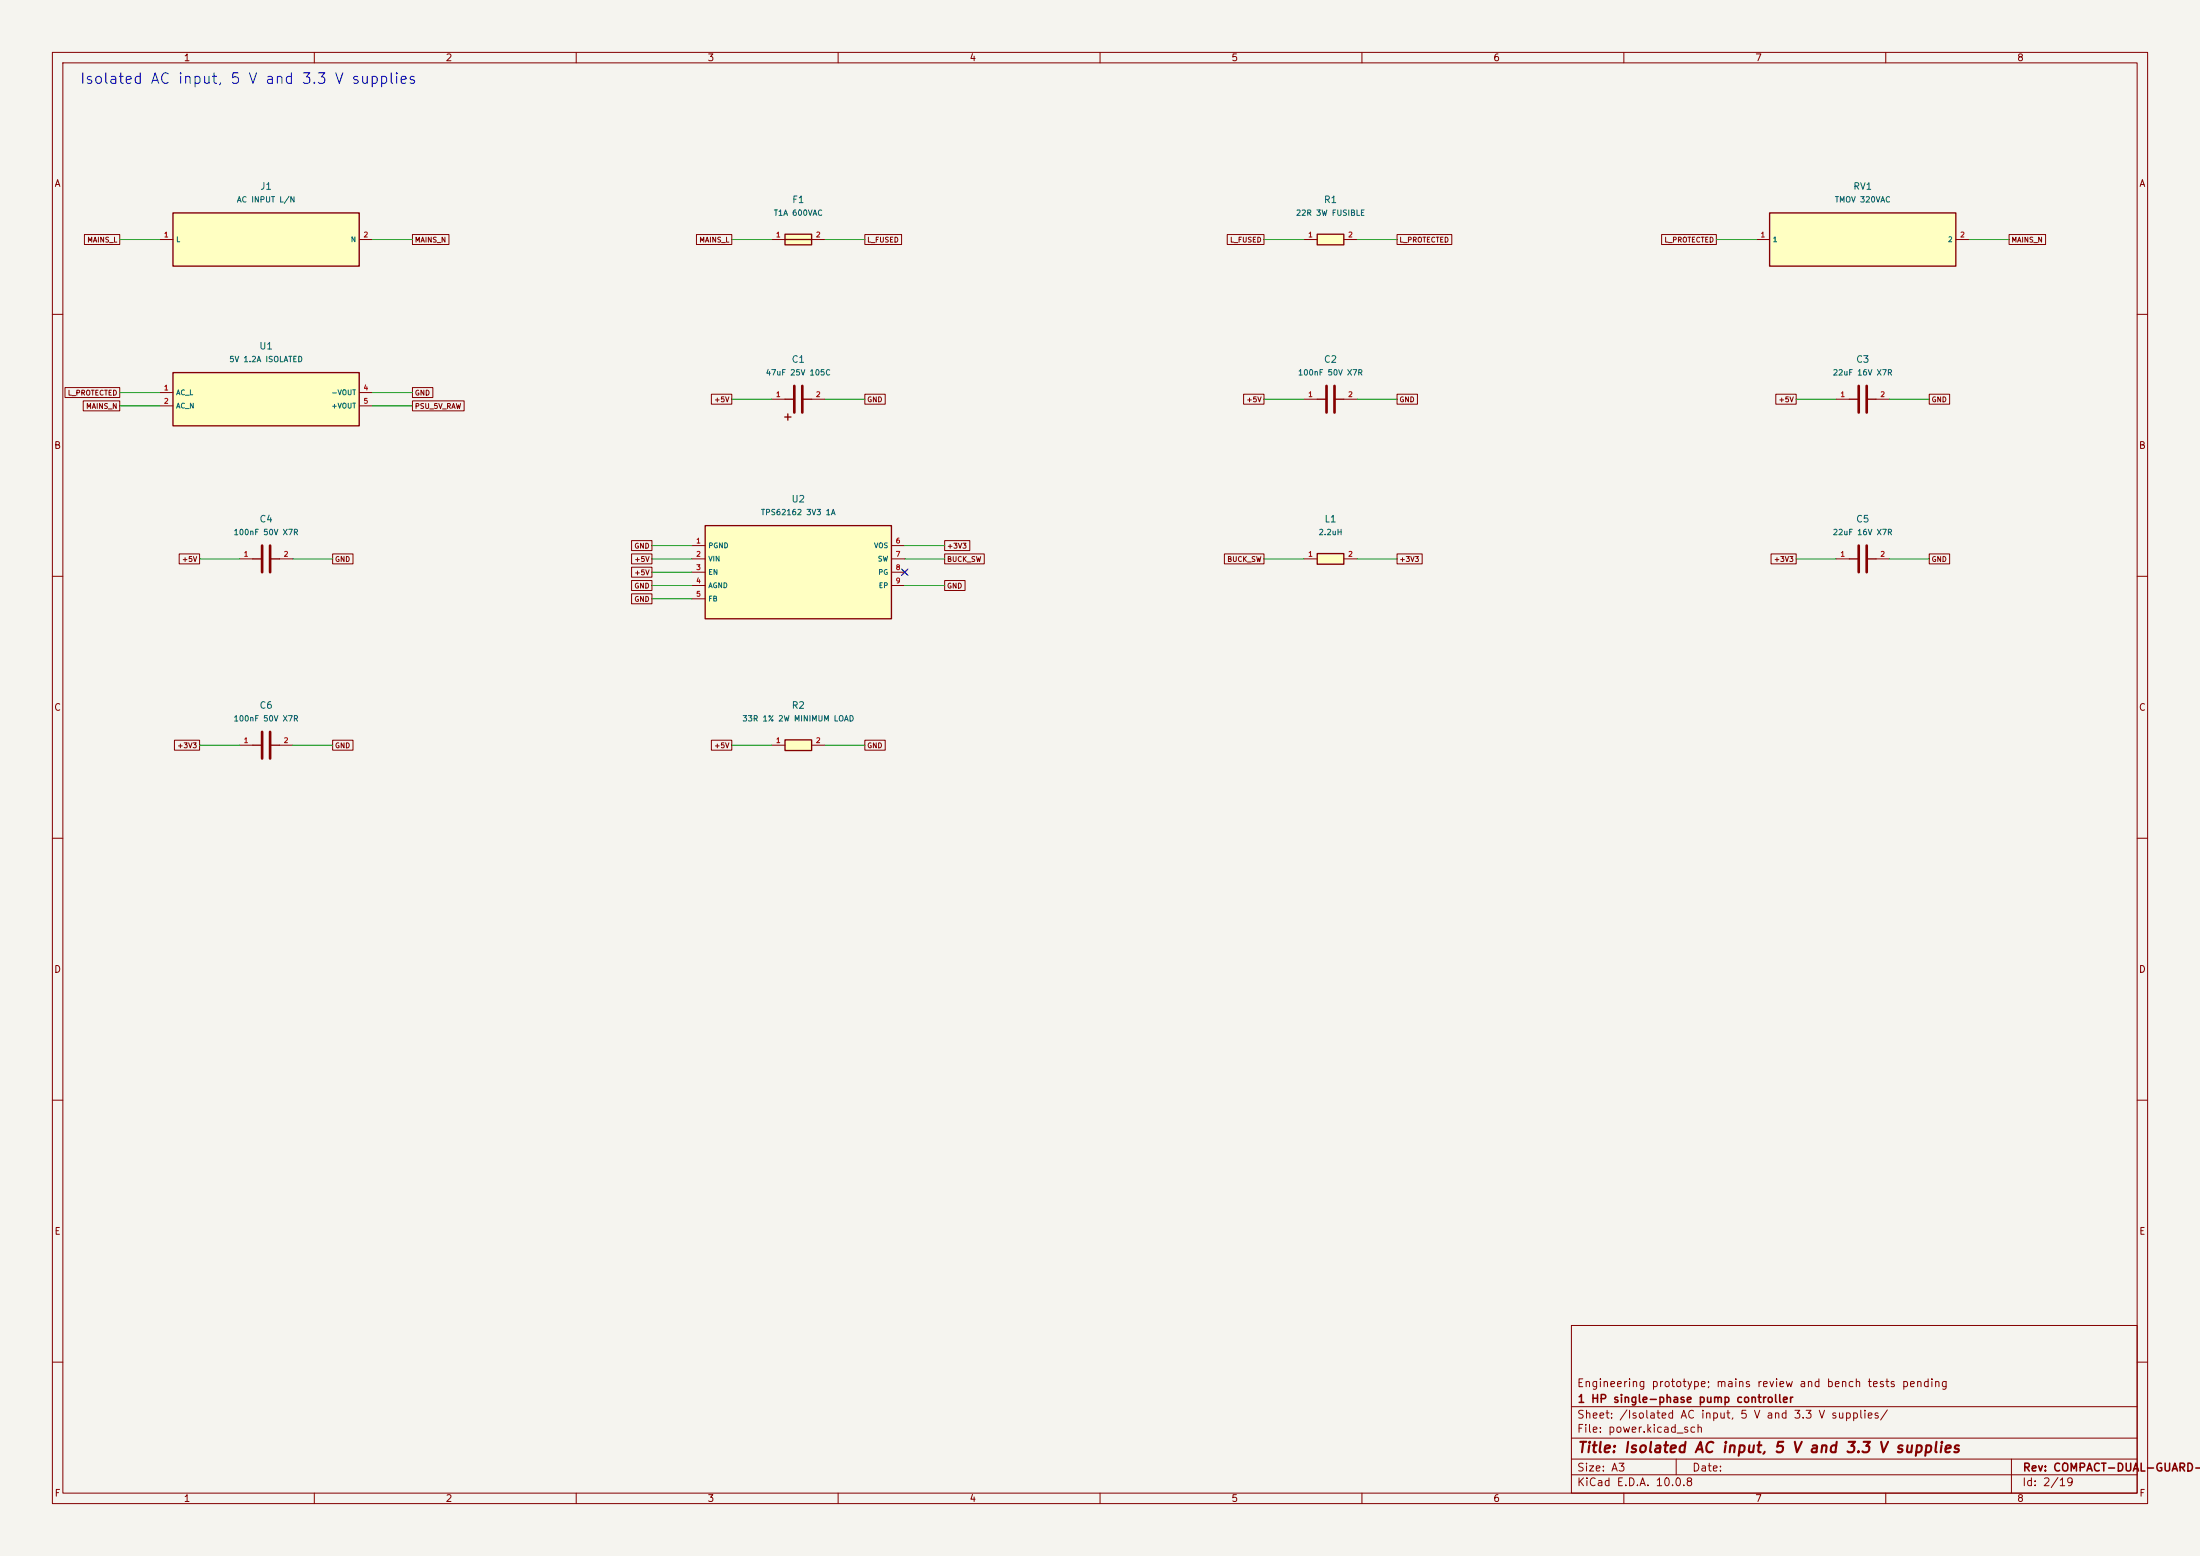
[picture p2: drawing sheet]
(kicad_sch (version 20250114) (generator "eeschema") (generator_version "9.0")
(paper "A3")
(title_block (title "Isolated AC input, 5 V and 3.3 V supplies") (rev "COMPACT-DUAL-GUARD-R3") (company "1 HP single-phase pump controller") (comment 1 "Engineering prototype; mains review and bench tests pending"))
(lib_symbols
(symbol "Pump:J1"
(pin_names (offset 0.508))
(exclude_from_sim no)
(in_bom yes)
(on_board yes)
(property "Reference" "J1" (at 0 10.16 0) (effects (font (size 1 1))))
(property "Value" "AC INPUT L/N" (at 0 7.62 0) (effects (font (size 1 1))))
(property "Footprint" "CompactGuard:TerminalBlock_MetzConnect_Type171_RT13702HBWC_1x02_P7.50mm_Horizontal" (at 0 0 0) (effects (font (size 1 1)) (hide yes)))
(property "Datasheet" "https://www.metz-connect.com/externalfiles/311711/863694.PDF" (at 0 0 0) (effects (font (size 1 1)) (hide yes)))
(property "Description" "METZ CONNECT Type 171, 2 positions on 7.50 mm pitch, 16 A, side wire entry. Pin 1 line, pin 2 neutral." (at 0 0 0) (effects (font (size 1 1)) (hide yes)))
(symbol "J1_0_1" (rectangle (start -17.78 5.08) (end 17.78 -5.08) (stroke (width 0.254) (type default)) (fill (type background))))
(symbol "J1_1_1" (pin passive line (at -20.32 0 0) (length 2.54) (name "L" (effects (font (size 0.95 0.95)))) (number "1" (effects (font (size 0.95 0.95))))) (pin passive line (at 20.32 0 180) (length 2.54) (name "N" (effects (font (size 0.95 0.95)))) (number "2" (effects (font (size 0.95 0.95)))))))
(symbol "Pump:F1"
(pin_names (offset 0.508))
(exclude_from_sim no)
(in_bom yes)
(on_board yes)
(property "Reference" "F1" (at 0 7.62 0) (effects (font (size 1 1))))
(property "Value" "T1A 600VAC" (at 0 5.08 0) (effects (font (size 1 1))))
(property "Footprint" "Pump:Fuse_Axial_5x20_P27.94" (at 0 0 0) (effects (font (size 1 1)) (hide yes)))
(property "Datasheet" "https://www.belfuse.com/media/datasheets/products/circuit-protection/ds-cp-0adkx-series.pdf" (at 0 0 0) (effects (font (size 1 1)) (hide yes)))
(property "Description" "Bel 1 A time-delay axial pigtail fuse; 200 A interrupting capacity at 600 VAC; coordinate with upstream protection" (at 0 0 0) (effects (font (size 1 1)) (hide yes)))
(symbol "F1_0_1" (rectangle (start -2.54 1.016) (end 2.54 -1.016) (stroke (width 0.254) (type default)) (fill (type background))) (polyline (pts (xy -2.54 0) (xy 2.54 0)) (stroke (width 0.254) (type default)) (fill (type none))))
(symbol "F1_1_1" (pin passive line (at -5.08 0 0) (length 2.54) (name "~" (effects (font (size 0.95 0.95)))) (number "1" (effects (font (size 0.95 0.95))))) (pin passive line (at 5.08 0 180) (length 2.54) (name "~" (effects (font (size 0.95 0.95)))) (number "2" (effects (font (size 0.95 0.95)))))))
(symbol "Pump:R1"
(pin_names (offset 0.508))
(exclude_from_sim no)
(in_bom yes)
(on_board yes)
(property "Reference" "R1" (at 0 7.62 0) (effects (font (size 1 1))))
(property "Value" "22R 3W FUSIBLE" (at 0 5.08 0) (effects (font (size 1 1))))
(property "Footprint" "Pump:R_Axial_L13_D6_P20.32" (at 0 0 0) (effects (font (size 1 1)) (hide yes)))
(property "Datasheet" "https://www.vishay.com/docs/28909/acxxcs.pdf" (at 0 0 0) (effects (font (size 1 1)) (hide yes)))
(property "Description" "Vishay AC03-CS 22 ohm 3 W 5% fusible safety resistor; keep heat away from MCU and capacitors" (at 0 0 0) (effects (font (size 1 1)) (hide yes)))
(symbol "R1_0_1" (rectangle (start -2.54 1.016) (end 2.54 -1.016) (stroke (width 0.254) (type default)) (fill (type background))))
(symbol "R1_1_1" (pin passive line (at -5.08 0 0) (length 2.54) (name "~" (effects (font (size 0.95 0.95)))) (number "1" (effects (font (size 0.95 0.95))))) (pin passive line (at 5.08 0 180) (length 2.54) (name "~" (effects (font (size 0.95 0.95)))) (number "2" (effects (font (size 0.95 0.95)))))))
(symbol "Pump:RV1"
(pin_names (offset 0.508))
(exclude_from_sim no)
(in_bom yes)
(on_board yes)
(property "Reference" "RV1" (at 0 10.16 0) (effects (font (size 1 1))))
(property "Value" "TMOV 320VAC" (at 0 7.62 0) (effects (font (size 1 1))))
(property "Footprint" "Pump:TMOV14_Inline_P7.5" (at 0 0 0) (effects (font (size 1 1)) (hide yes)))
(property "Datasheet" "https://www.littelfuse.com/assetdocs/tmov-itmov?assetguid=bd475732-1071-4352-b8aa-f78b0007eb05" (at 0 0 0) (effects (font (size 1 1)) (hide yes)))
(property "Description" "Thermally protected 14 mm MOV, 320 VAC continuous; INLINE crimped L2B7 lead option required for footprint; surge coordination unverified" (at 0 0 0) (effects (font (size 1 1)) (hide yes)))
(symbol "RV1_0_1" (rectangle (start -17.78 5.08) (end 17.78 -5.08) (stroke (width 0.254) (type default)) (fill (type background))))
(symbol "RV1_1_1" (pin passive line (at -20.32 0 0) (length 2.54) (name "1" (effects (font (size 0.95 0.95)))) (number "1" (effects (font (size 0.95 0.95))))) (pin passive line (at 20.32 0 180) (length 2.54) (name "2" (effects (font (size 0.95 0.95)))) (number "2" (effects (font (size 0.95 0.95)))))))
(symbol "Pump:U1"
(pin_names (offset 0.508))
(exclude_from_sim no)
(in_bom yes)
(on_board yes)
(property "Reference" "U1" (at 0 10.16 0) (effects (font (size 1 1))))
(property "Value" "5V 1.2A ISOLATED" (at 0 7.62 0) (effects (font (size 1 1))))
(property "Footprint" "Pump:RACM06E" (at 0 0 0) (effects (font (size 1 1)) (hide yes)))
(property "Datasheet" "https://recom-power.com/pdf/Powerline_AC-DC/RACM06E-K_277.pdf" (at 0 0 0) (effects (font (size 1 1)) (hide yes)))
(property "Description" "6 W reinforced-isolation AC/DC module, 25.4 x 25.4 x 16.7 mm; 5 V model delivers 6 W to 50 C at 115-277 VAC; keep output floating" (at 0 0 0) (effects (font (size 1 1)) (hide yes)))
(symbol "U1_0_1" (rectangle (start -17.78 5.08) (end 17.78 -5.08) (stroke (width 0.254) (type default)) (fill (type background))))
(symbol "U1_1_1" (pin power_in line (at -20.32 1.27 0) (length 2.54) (name "AC_L" (effects (font (size 0.95 0.95)))) (number "1" (effects (font (size 0.95 0.95))))) (pin power_in line (at -20.32 -1.27 0) (length 2.54) (name "AC_N" (effects (font (size 0.95 0.95)))) (number "2" (effects (font (size 0.95 0.95))))) (pin power_out line (at 20.32 1.27 180) (length 2.54) (name "-VOUT" (effects (font (size 0.95 0.95)))) (number "4" (effects (font (size 0.95 0.95))))) (pin power_out line (at 20.32 -1.27 180) (length 2.54) (name "+VOUT" (effects (font (size 0.95 0.95)))) (number "5" (effects (font (size 0.95 0.95)))))))
(symbol "Pump:C1"
(pin_names (offset 0.508))
(exclude_from_sim no)
(in_bom yes)
(on_board yes)
(property "Reference" "C1" (at 0 7.62 0) (effects (font (size 1 1))))
(property "Value" "47uF 25V 105C" (at 0 5.08 0) (effects (font (size 1 1))))
(property "Footprint" "PumpRevE:CP_Radial_D5_P2_Pads1p5" (at 0 0 0) (effects (font (size 1 1)) (hide yes)))
(property "Datasheet" "https://industrial.panasonic.com/cdbs/www-data/pdf/RDF0000/ABA0000C1259.pdf" (at 0 0 0) (effects (font (size 1 1)) (hide yes)))
(property "Description" "Panasonic FR, 47 uF, 25 V, 105 C. Front mounted on 2 mm lead pitch. Allow a 5.5 mm maximum diameter and 12.5 mm maximum length, up to 1 mm seating gap and up to 3 mm lead projection on the rear." (at 0 0 0) (effects (font (size 1 1)) (hide yes)))
(symbol "C1_0_1" (polyline (pts (xy -0.762 -2.54) (xy -0.762 2.54)) (stroke (width 0.508) (type default)) (fill (type none))) (polyline (pts (xy 0.762 -2.54) (xy 0.762 2.54)) (stroke (width 0.508) (type default)) (fill (type none))) (polyline (pts (xy -2.54 0) (xy -0.762 0)) (stroke (width 0.254) (type default)) (fill (type none))) (polyline (pts (xy 0.762 0) (xy 2.54 0)) (stroke (width 0.254) (type default)) (fill (type none))) (polyline (pts (xy -2 -4) (xy -2 -2.8)) (stroke (width 0.254) (type default)) (fill (type none))) (polyline (pts (xy -2.6 -3.4) (xy -1.4 -3.4)) (stroke (width 0.254) (type default)) (fill (type none))))
(symbol "C1_1_1" (pin passive line (at -5.08 0 0) (length 2.54) (name "~" (effects (font (size 0.95 0.95)))) (number "1" (effects (font (size 0.95 0.95))))) (pin passive line (at 5.08 0 180) (length 2.54) (name "~" (effects (font (size 0.95 0.95)))) (number "2" (effects (font (size 0.95 0.95)))))))
(symbol "Pump:C2"
(pin_names (offset 0.508))
(exclude_from_sim no)
(in_bom yes)
(on_board yes)
(property "Reference" "C2" (at 0 7.62 0) (effects (font (size 1 1))))
(property "Value" "100nF 50V X7R" (at 0 5.08 0) (effects (font (size 1 1))))
(property "Footprint" "Capacitor_SMD:C_0805_2012Metric" (at 0 0 0) (effects (font (size 1 1)) (hide yes)))
(property "Datasheet" "" (at 0 0 0) (effects (font (size 1 1)) (hide yes)))
(property "Description" "Local ceramic bypass; X7R dielectric; verify effective capacitance at bias" (at 0 0 0) (effects (font (size 1 1)) (hide yes)))
(symbol "C2_0_1" (polyline (pts (xy -0.762 -2.54) (xy -0.762 2.54)) (stroke (width 0.508) (type default)) (fill (type none))) (polyline (pts (xy 0.762 -2.54) (xy 0.762 2.54)) (stroke (width 0.508) (type default)) (fill (type none))) (polyline (pts (xy -2.54 0) (xy -0.762 0)) (stroke (width 0.254) (type default)) (fill (type none))) (polyline (pts (xy 0.762 0) (xy 2.54 0)) (stroke (width 0.254) (type default)) (fill (type none))))
(symbol "C2_1_1" (pin passive line (at -5.08 0 0) (length 2.54) (name "~" (effects (font (size 0.95 0.95)))) (number "1" (effects (font (size 0.95 0.95))))) (pin passive line (at 5.08 0 180) (length 2.54) (name "~" (effects (font (size 0.95 0.95)))) (number "2" (effects (font (size 0.95 0.95)))))))
(symbol "Pump:C3"
(pin_names (offset 0.508))
(exclude_from_sim no)
(in_bom yes)
(on_board yes)
(property "Reference" "C3" (at 0 7.62 0) (effects (font (size 1 1))))
(property "Value" "22uF 16V X7R" (at 0 5.08 0) (effects (font (size 1 1))))
(property "Footprint" "Capacitor_SMD:C_1210_3225Metric" (at 0 0 0) (effects (font (size 1 1)) (hide yes)))
(property "Datasheet" "https://product.tdk.com/info/en/documents/chara_sheet/c3225x7r1c226m250ac.pdf" (at 0 0 0) (effects (font (size 1 1)) (hide yes)))
(property "Description" "TDK 1210, 22 uF, 16 V X7R, 20%. Buck VIN bypass. Verify at least 10 uF effective at operating bias and temperature." (at 0 0 0) (effects (font (size 1 1)) (hide yes)))
(symbol "C3_0_1" (polyline (pts (xy -0.762 -2.54) (xy -0.762 2.54)) (stroke (width 0.508) (type default)) (fill (type none))) (polyline (pts (xy 0.762 -2.54) (xy 0.762 2.54)) (stroke (width 0.508) (type default)) (fill (type none))) (polyline (pts (xy -2.54 0) (xy -0.762 0)) (stroke (width 0.254) (type default)) (fill (type none))) (polyline (pts (xy 0.762 0) (xy 2.54 0)) (stroke (width 0.254) (type default)) (fill (type none))))
(symbol "C3_1_1" (pin passive line (at -5.08 0 0) (length 2.54) (name "~" (effects (font (size 0.95 0.95)))) (number "1" (effects (font (size 0.95 0.95))))) (pin passive line (at 5.08 0 180) (length 2.54) (name "~" (effects (font (size 0.95 0.95)))) (number "2" (effects (font (size 0.95 0.95)))))))
(symbol "Pump:C4"
(pin_names (offset 0.508))
(exclude_from_sim no)
(in_bom yes)
(on_board yes)
(property "Reference" "C4" (at 0 7.62 0) (effects (font (size 1 1))))
(property "Value" "100nF 50V X7R" (at 0 5.08 0) (effects (font (size 1 1))))
(property "Footprint" "Capacitor_SMD:C_0805_2012Metric" (at 0 0 0) (effects (font (size 1 1)) (hide yes)))
(property "Datasheet" "" (at 0 0 0) (effects (font (size 1 1)) (hide yes)))
(property "Description" "Buck high-frequency input bypass directly at VIN/PGND" (at 0 0 0) (effects (font (size 1 1)) (hide yes)))
(symbol "C4_0_1" (polyline (pts (xy -0.762 -2.54) (xy -0.762 2.54)) (stroke (width 0.508) (type default)) (fill (type none))) (polyline (pts (xy 0.762 -2.54) (xy 0.762 2.54)) (stroke (width 0.508) (type default)) (fill (type none))) (polyline (pts (xy -2.54 0) (xy -0.762 0)) (stroke (width 0.254) (type default)) (fill (type none))) (polyline (pts (xy 0.762 0) (xy 2.54 0)) (stroke (width 0.254) (type default)) (fill (type none))))
(symbol "C4_1_1" (pin passive line (at -5.08 0 0) (length 2.54) (name "~" (effects (font (size 0.95 0.95)))) (number "1" (effects (font (size 0.95 0.95))))) (pin passive line (at 5.08 0 180) (length 2.54) (name "~" (effects (font (size 0.95 0.95)))) (number "2" (effects (font (size 0.95 0.95)))))))
(symbol "Pump:U2"
(pin_names (offset 0.508))
(exclude_from_sim no)
(in_bom yes)
(on_board yes)
(property "Reference" "U2" (at 0 13.97 0) (effects (font (size 1 1))))
(property "Value" "TPS62162 3V3 1A" (at 0 11.43 0) (effects (font (size 1 1))))
(property "Footprint" "Package_SON:Texas_DSG0008A_WSON-8-1EP_2x2mm_P0.5mm_EP0.9x1.6mm" (at 0 0 0) (effects (font (size 1 1)) (hide yes)))
(property "Datasheet" "https://www.ti.com/lit/ds/symlink/tps62160.pdf" (at 0 0 0) (effects (font (size 1 1)) (hide yes)))
(property "Description" "Fixed3.3V buck; FB to AGND, VOS Kelvin to output capacitor. Solder EP to GND; two external0.65/0.30mm GND vias, no holes in SMT land." (at 0 0 0) (effects (font (size 1 1)) (hide yes)))
(symbol "U2_0_1" (rectangle (start -17.78 8.89) (end 17.78 -8.89) (stroke (width 0.254) (type default)) (fill (type background))))
(symbol "U2_1_1" (pin power_in line (at -20.32 5.08 0) (length 2.54) (name "PGND" (effects (font (size 0.95 0.95)))) (number "1" (effects (font (size 0.95 0.95))))) (pin power_in line (at -20.32 2.54 0) (length 2.54) (name "VIN" (effects (font (size 0.95 0.95)))) (number "2" (effects (font (size 0.95 0.95))))) (pin input line (at -20.32 0 0) (length 2.54) (name "EN" (effects (font (size 0.95 0.95)))) (number "3" (effects (font (size 0.95 0.95))))) (pin power_in line (at -20.32 -2.54 0) (length 2.54) (name "AGND" (effects (font (size 0.95 0.95)))) (number "4" (effects (font (size 0.95 0.95))))) (pin input line (at -20.32 -5.08 0) (length 2.54) (name "FB" (effects (font (size 0.95 0.95)))) (number "5" (effects (font (size 0.95 0.95))))) (pin input line (at 20.32 5.08 180) (length 2.54) (name "VOS" (effects (font (size 0.95 0.95)))) (number "6" (effects (font (size 0.95 0.95))))) (pin power_out line (at 20.32 2.54 180) (length 2.54) (name "SW" (effects (font (size 0.95 0.95)))) (number "7" (effects (font (size 0.95 0.95))))) (pin no_connect line (at 20.32 0 180) (length 2.54) (name "PG" (effects (font (size 0.95 0.95)))) (number "8" (effects (font (size 0.95 0.95))))) (pin power_in line (at 20.32 -2.54 180) (length 2.54) (name "EP" (effects (font (size 0.95 0.95)))) (number "9" (effects (font (size 0.95 0.95)))))))
(symbol "Pump:L1"
(pin_names (offset 0.508))
(exclude_from_sim no)
(in_bom yes)
(on_board yes)
(property "Reference" "L1" (at 0 7.62 0) (effects (font (size 1 1))))
(property "Value" "2.2uH" (at 0 5.08 0) (effects (font (size 1 1))))
(property "Footprint" "Inductor_SMD:L_Wuerth_MAPI-4030" (at 0 0 0) (effects (font (size 1 1)) (hide yes)))
(property "Datasheet" "https://www.we-online.com/components/products/datasheet/74438357022.pdf" (at 0 0 0) (effects (font (size 1 1)) (hide yes)))
(property "Description" "Wuerth WE-MAPI 4030; 4.1x4.1x3.1 mm, 2.2 uH, 4.6 A saturation at 10% drop, max 26 mOhm DCR" (at 0 0 0) (effects (font (size 1 1)) (hide yes)))
(symbol "L1_0_1" (rectangle (start -2.54 1.016) (end 2.54 -1.016) (stroke (width 0.254) (type default)) (fill (type background))))
(symbol "L1_1_1" (pin passive line (at -5.08 0 0) (length 2.54) (name "~" (effects (font (size 0.95 0.95)))) (number "1" (effects (font (size 0.95 0.95))))) (pin passive line (at 5.08 0 180) (length 2.54) (name "~" (effects (font (size 0.95 0.95)))) (number "2" (effects (font (size 0.95 0.95)))))))
(symbol "Pump:C5"
(pin_names (offset 0.508))
(exclude_from_sim no)
(in_bom yes)
(on_board yes)
(property "Reference" "C5" (at 0 7.62 0) (effects (font (size 1 1))))
(property "Value" "22uF 16V X7R" (at 0 5.08 0) (effects (font (size 1 1))))
(property "Footprint" "Capacitor_SMD:C_1210_3225Metric" (at 0 0 0) (effects (font (size 1 1)) (hide yes)))
(property "Datasheet" "https://product.tdk.com/info/en/documents/chara_sheet/c3225x7r1c226m250ac.pdf" (at 0 0 0) (effects (font (size 1 1)) (hide yes)))
(property "Description" "TDK 1210, 22 uF, 16 V X7R, 20%. Buck output bypass at the VOS sense point. Verify filter stability and rail load steps." (at 0 0 0) (effects (font (size 1 1)) (hide yes)))
(symbol "C5_0_1" (polyline (pts (xy -0.762 -2.54) (xy -0.762 2.54)) (stroke (width 0.508) (type default)) (fill (type none))) (polyline (pts (xy 0.762 -2.54) (xy 0.762 2.54)) (stroke (width 0.508) (type default)) (fill (type none))) (polyline (pts (xy -2.54 0) (xy -0.762 0)) (stroke (width 0.254) (type default)) (fill (type none))) (polyline (pts (xy 0.762 0) (xy 2.54 0)) (stroke (width 0.254) (type default)) (fill (type none))))
(symbol "C5_1_1" (pin passive line (at -5.08 0 0) (length 2.54) (name "~" (effects (font (size 0.95 0.95)))) (number "1" (effects (font (size 0.95 0.95))))) (pin passive line (at 5.08 0 180) (length 2.54) (name "~" (effects (font (size 0.95 0.95)))) (number "2" (effects (font (size 0.95 0.95)))))))
(symbol "Pump:C6"
(pin_names (offset 0.508))
(exclude_from_sim no)
(in_bom yes)
(on_board yes)
(property "Reference" "C6" (at 0 7.62 0) (effects (font (size 1 1))))
(property "Value" "100nF 50V X7R" (at 0 5.08 0) (effects (font (size 1 1))))
(property "Footprint" "Capacitor_SMD:C_0805_2012Metric" (at 0 0 0) (effects (font (size 1 1)) (hide yes)))
(property "Datasheet" "" (at 0 0 0) (effects (font (size 1 1)) (hide yes)))
(property "Description" "Local 3.3 V rail bypass" (at 0 0 0) (effects (font (size 1 1)) (hide yes)))
(symbol "C6_0_1" (polyline (pts (xy -0.762 -2.54) (xy -0.762 2.54)) (stroke (width 0.508) (type default)) (fill (type none))) (polyline (pts (xy 0.762 -2.54) (xy 0.762 2.54)) (stroke (width 0.508) (type default)) (fill (type none))) (polyline (pts (xy -2.54 0) (xy -0.762 0)) (stroke (width 0.254) (type default)) (fill (type none))) (polyline (pts (xy 0.762 0) (xy 2.54 0)) (stroke (width 0.254) (type default)) (fill (type none))))
(symbol "C6_1_1" (pin passive line (at -5.08 0 0) (length 2.54) (name "~" (effects (font (size 0.95 0.95)))) (number "1" (effects (font (size 0.95 0.95))))) (pin passive line (at 5.08 0 180) (length 2.54) (name "~" (effects (font (size 0.95 0.95)))) (number "2" (effects (font (size 0.95 0.95)))))))
(symbol "Pump:R2"
(pin_names (offset 0.508))
(exclude_from_sim no)
(in_bom yes)
(on_board yes)
(property "Reference" "R2" (at 0 7.62 0) (effects (font (size 1 1))))
(property "Value" "33R 1% 2W MINIMUM LOAD" (at 0 5.08 0) (effects (font (size 1 1))))
(property "Footprint" "Resistor_SMD:R_2512_6332Metric" (at 0 0 0) (effects (font (size 1 1)) (hide yes)))
(property "Datasheet" "https://www.bourns.com/docs/product-datasheets/crm.pdf" (at 0 0 0) (effects (font (size 1 1)) (hide yes)))
(property "Description" "Bourns 2512 thick-film 33 ohm 1%, 2 W at 70 C with 300 mm2 combined solder-pad/trace copper per datasheet; permanent 5 V minimum-load resistor, 0.677-0.844 W at 4.75-5.25 V including 1% tolerance. Reserve copper area and keep away from probes, precision meter components, antenna module and electrolytics. Revised module local ambient limit 50 C." (at 0 0 0) (effects (font (size 1 1)) (hide yes)))
(symbol "R2_0_1" (rectangle (start -2.54 1.016) (end 2.54 -1.016) (stroke (width 0.254) (type default)) (fill (type background))))
(symbol "R2_1_1" (pin passive line (at -5.08 0 0) (length 2.54) (name "~" (effects (font (size 0.95 0.95)))) (number "1" (effects (font (size 0.95 0.95))))) (pin passive line (at 5.08 0 180) (length 2.54) (name "~" (effects (font (size 0.95 0.95)))) (number "2" (effects (font (size 0.95 0.95))))))))
(text "Isolated AC input, 5 V and 3.3 V supplies" (at 15.24 15.24 0) (effects (font (size 2 2)) (justify left)))
(symbol (lib_id "Pump:J1") (at 50.8 45.72 0) (unit 1)
(exclude_from_sim no) (in_bom yes) (on_board yes) (dnp no)
(property "Reference" "J1" (at 50.8 35.56 0) (effects (font (size 1.27 1.27))))
(property "Value" "AC INPUT L/N" (at 50.8 38.1 0) (effects (font (size 1.05 1.05))))
(property "Footprint" "CompactGuard:TerminalBlock_MetzConnect_Type171_RT13702HBWC_1x02_P7.50mm_Horizontal" (at 50.8 45.72 0) (effects (font (size 1 1)) (hide yes)))
(property "Datasheet" "https://www.metz-connect.com/externalfiles/311711/863694.PDF" (at 50.8 45.72 0) (effects (font (size 1 1)) (hide yes)))
(property "MPN" "31171102 (RT13702HBWC)" (at 50.8 45.72 0) (effects (font (size 1 1)) (hide yes)))
(property "Description" "METZ CONNECT Type 171, 2 positions on 7.50 mm pitch, 16 A, side wire entry. Pin 1 line, pin 2 neutral." (at 50.8 45.72 0) (effects (font (size 1 1)) (hide yes)))
(pin "1")
(pin "2"))
(wire (pts (xy 30.48 45.72) (xy 22.86 45.72)) (stroke (width 0.1524) (type default)))
(global_label "MAINS_L" (shape passive) (at 22.86 45.72 0) (effects (font (size 0.95 0.95)) (justify right)) (property "Intersheetrefs" "${INTERSHEET_REFS}" (at 22.86 45.72 0) (effects (font (size 1 1)) (hide yes))))
(wire (pts (xy 71.12 45.72) (xy 78.74 45.72)) (stroke (width 0.1524) (type default)))
(global_label "MAINS_N" (shape passive) (at 78.74 45.72 180) (effects (font (size 0.95 0.95)) (justify left)) (property "Intersheetrefs" "${INTERSHEET_REFS}" (at 78.74 45.72 0) (effects (font (size 1 1)) (hide yes))))
(symbol (lib_id "Pump:F1") (at 152.4 45.72 0) (unit 1)
(exclude_from_sim no) (in_bom yes) (on_board yes) (dnp no)
(property "Reference" "F1" (at 152.4 38.1 0) (effects (font (size 1.27 1.27))))
(property "Value" "T1A 600VAC" (at 152.4 40.64 0) (effects (font (size 1.05 1.05))))
(property "Footprint" "Pump:Fuse_Axial_5x20_P27.94" (at 152.4 45.72 0) (effects (font (size 1 1)) (hide yes)))
(property "Datasheet" "https://www.belfuse.com/media/datasheets/products/circuit-protection/ds-cp-0adkx-series.pdf" (at 152.4 45.72 0) (effects (font (size 1 1)) (hide yes)))
(property "MPN" "0ADKP1000-RE" (at 152.4 45.72 0) (effects (font (size 1 1)) (hide yes)))
(property "Description" "Bel 1 A time-delay axial pigtail fuse; 200 A interrupting capacity at 600 VAC; coordinate with upstream protection" (at 152.4 45.72 0) (effects (font (size 1 1)) (hide yes)))
(pin "1")
(pin "2"))
(wire (pts (xy 147.32 45.72) (xy 139.7 45.72)) (stroke (width 0.1524) (type default)))
(global_label "MAINS_L" (shape passive) (at 139.7 45.72 0) (effects (font (size 0.95 0.95)) (justify right)) (property "Intersheetrefs" "${INTERSHEET_REFS}" (at 139.7 45.72 0) (effects (font (size 1 1)) (hide yes))))
(wire (pts (xy 157.48 45.72) (xy 165.1 45.72)) (stroke (width 0.1524) (type default)))
(global_label "L_FUSED" (shape passive) (at 165.1 45.72 180) (effects (font (size 0.95 0.95)) (justify left)) (property "Intersheetrefs" "${INTERSHEET_REFS}" (at 165.1 45.72 0) (effects (font (size 1 1)) (hide yes))))
(symbol (lib_id "Pump:R1") (at 254 45.72 0) (unit 1)
(exclude_from_sim no) (in_bom yes) (on_board yes) (dnp no)
(property "Reference" "R1" (at 254 38.1 0) (effects (font (size 1.27 1.27))))
(property "Value" "22R 3W FUSIBLE" (at 254 40.64 0) (effects (font (size 1.05 1.05))))
(property "Footprint" "Pump:R_Axial_L13_D6_P20.32" (at 254 45.72 0) (effects (font (size 1 1)) (hide yes)))
(property "Datasheet" "https://www.vishay.com/docs/28909/acxxcs.pdf" (at 254 45.72 0) (effects (font (size 1 1)) (hide yes)))
(property "MPN" "AC03000002209JACCS" (at 254 45.72 0) (effects (font (size 1 1)) (hide yes)))
(property "Description" "Vishay AC03-CS 22 ohm 3 W 5% fusible safety resistor; keep heat away from MCU and capacitors" (at 254 45.72 0) (effects (font (size 1 1)) (hide yes)))
(pin "1")
(pin "2"))
(wire (pts (xy 248.92 45.72) (xy 241.3 45.72)) (stroke (width 0.1524) (type default)))
(global_label "L_FUSED" (shape passive) (at 241.3 45.72 0) (effects (font (size 0.95 0.95)) (justify right)) (property "Intersheetrefs" "${INTERSHEET_REFS}" (at 241.3 45.72 0) (effects (font (size 1 1)) (hide yes))))
(wire (pts (xy 259.08 45.72) (xy 266.7 45.72)) (stroke (width 0.1524) (type default)))
(global_label "L_PROTECTED" (shape passive) (at 266.7 45.72 180) (effects (font (size 0.95 0.95)) (justify left)) (property "Intersheetrefs" "${INTERSHEET_REFS}" (at 266.7 45.72 0) (effects (font (size 1 1)) (hide yes))))
(symbol (lib_id "Pump:RV1") (at 355.6 45.72 0) (unit 1)
(exclude_from_sim no) (in_bom yes) (on_board yes) (dnp no)
(property "Reference" "RV1" (at 355.6 35.56 0) (effects (font (size 1.27 1.27))))
(property "Value" "TMOV 320VAC" (at 355.6 38.1 0) (effects (font (size 1.05 1.05))))
(property "Footprint" "Pump:TMOV14_Inline_P7.5" (at 355.6 45.72 0) (effects (font (size 1 1)) (hide yes)))
(property "Datasheet" "https://www.littelfuse.com/assetdocs/tmov-itmov?assetguid=bd475732-1071-4352-b8aa-f78b0007eb05" (at 355.6 45.72 0) (effects (font (size 1 1)) (hide yes)))
(property "MPN" "TMOV14RP320EL2B7" (at 355.6 45.72 0) (effects (font (size 1 1)) (hide yes)))
(property "Description" "Thermally protected 14 mm MOV, 320 VAC continuous; INLINE crimped L2B7 lead option required for footprint; surge coordination unverified" (at 355.6 45.72 0) (effects (font (size 1 1)) (hide yes)))
(pin "1")
(pin "2"))
(wire (pts (xy 335.28 45.72) (xy 327.66 45.72)) (stroke (width 0.1524) (type default)))
(global_label "L_PROTECTED" (shape passive) (at 327.66 45.72 0) (effects (font (size 0.95 0.95)) (justify right)) (property "Intersheetrefs" "${INTERSHEET_REFS}" (at 327.66 45.72 0) (effects (font (size 1 1)) (hide yes))))
(wire (pts (xy 375.92 45.72) (xy 383.54 45.72)) (stroke (width 0.1524) (type default)))
(global_label "MAINS_N" (shape passive) (at 383.54 45.72 180) (effects (font (size 0.95 0.95)) (justify left)) (property "Intersheetrefs" "${INTERSHEET_REFS}" (at 383.54 45.72 0) (effects (font (size 1 1)) (hide yes))))
(symbol (lib_id "Pump:U1") (at 50.8 76.2 0) (unit 1)
(exclude_from_sim no) (in_bom yes) (on_board yes) (dnp no)
(property "Reference" "U1" (at 50.8 66.04 0) (effects (font (size 1.27 1.27))))
(property "Value" "5V 1.2A ISOLATED" (at 50.8 68.58 0) (effects (font (size 1.05 1.05))))
(property "Footprint" "Pump:RACM06E" (at 50.8 76.2 0) (effects (font (size 1 1)) (hide yes)))
(property "Datasheet" "https://recom-power.com/pdf/Powerline_AC-DC/RACM06E-K_277.pdf" (at 50.8 76.2 0) (effects (font (size 1 1)) (hide yes)))
(property "MPN" "RACM06E-05SK/277" (at 50.8 76.2 0) (effects (font (size 1 1)) (hide yes)))
(property "Description" "6 W reinforced-isolation AC/DC module, 25.4 x 25.4 x 16.7 mm; 5 V model delivers 6 W to 50 C at 115-277 VAC; keep output floating" (at 50.8 76.2 0) (effects (font (size 1 1)) (hide yes)))
(pin "1")
(pin "2")
(pin "4")
(pin "5"))
(wire (pts (xy 30.48 74.93) (xy 22.86 74.93)) (stroke (width 0.1524) (type default)))
(global_label "L_PROTECTED" (shape passive) (at 22.86 74.93 0) (effects (font (size 0.95 0.95)) (justify right)) (property "Intersheetrefs" "${INTERSHEET_REFS}" (at 22.86 74.93 0) (effects (font (size 1 1)) (hide yes))))
(wire (pts (xy 30.48 77.47) (xy 22.86 77.47)) (stroke (width 0.1524) (type default)))
(global_label "MAINS_N" (shape passive) (at 22.86 77.47 0) (effects (font (size 0.95 0.95)) (justify right)) (property "Intersheetrefs" "${INTERSHEET_REFS}" (at 22.86 77.47 0) (effects (font (size 1 1)) (hide yes))))
(wire (pts (xy 71.12 74.93) (xy 78.74 74.93)) (stroke (width 0.1524) (type default)))
(global_label "GND" (shape passive) (at 78.74 74.93 180) (effects (font (size 0.95 0.95)) (justify left)) (property "Intersheetrefs" "${INTERSHEET_REFS}" (at 78.74 74.93 0) (effects (font (size 1 1)) (hide yes))))
(wire (pts (xy 71.12 77.47) (xy 78.74 77.47)) (stroke (width 0.1524) (type default)))
(global_label "PSU_5V_RAW" (shape passive) (at 78.74 77.47 180) (effects (font (size 0.95 0.95)) (justify left)) (property "Intersheetrefs" "${INTERSHEET_REFS}" (at 78.74 77.47 0) (effects (font (size 1 1)) (hide yes))))
(symbol (lib_id "Pump:C1") (at 152.4 76.2 0) (unit 1)
(exclude_from_sim no) (in_bom yes) (on_board yes) (dnp no)
(property "Reference" "C1" (at 152.4 68.58 0) (effects (font (size 1.27 1.27))))
(property "Value" "47uF 25V 105C" (at 152.4 71.12 0) (effects (font (size 1.05 1.05))))
(property "Footprint" "PumpRevE:CP_Radial_D5_P2_Pads1p5" (at 152.4 76.2 0) (effects (font (size 1 1)) (hide yes)))
(property "Datasheet" "https://industrial.panasonic.com/cdbs/www-data/pdf/RDF0000/ABA0000C1259.pdf" (at 152.4 76.2 0) (effects (font (size 1 1)) (hide yes)))
(property "MPN" "EEUFR1E470" (at 152.4 76.2 0) (effects (font (size 1 1)) (hide yes)))
(property "Description" "Panasonic FR, 47 uF, 25 V, 105 C. Front mounted on 2 mm lead pitch. Allow a 5.5 mm maximum diameter and 12.5 mm maximum length, up to 1 mm seating gap and up to 3 mm lead projection on the rear." (at 152.4 76.2 0) (effects (font (size 1 1)) (hide yes)))
(pin "1")
(pin "2"))
(wire (pts (xy 147.32 76.2) (xy 139.7 76.2)) (stroke (width 0.1524) (type default)))
(global_label "+5V" (shape passive) (at 139.7 76.2 0) (effects (font (size 0.95 0.95)) (justify right)) (property "Intersheetrefs" "${INTERSHEET_REFS}" (at 139.7 76.2 0) (effects (font (size 1 1)) (hide yes))))
(wire (pts (xy 157.48 76.2) (xy 165.1 76.2)) (stroke (width 0.1524) (type default)))
(global_label "GND" (shape passive) (at 165.1 76.2 180) (effects (font (size 0.95 0.95)) (justify left)) (property "Intersheetrefs" "${INTERSHEET_REFS}" (at 165.1 76.2 0) (effects (font (size 1 1)) (hide yes))))
(symbol (lib_id "Pump:C2") (at 254 76.2 0) (unit 1)
(exclude_from_sim no) (in_bom yes) (on_board yes) (dnp no)
(property "Reference" "C2" (at 254 68.58 0) (effects (font (size 1.27 1.27))))
(property "Value" "100nF 50V X7R" (at 254 71.12 0) (effects (font (size 1.05 1.05))))
(property "Footprint" "Capacitor_SMD:C_0805_2012Metric" (at 254 76.2 0) (effects (font (size 1 1)) (hide yes)))
(property "Datasheet" "" (at 254 76.2 0) (effects (font (size 1 1)) (hide yes)))
(property "MPN" "Generic 100nF 50V X7R 0805" (at 254 76.2 0) (effects (font (size 1 1)) (hide yes)))
(property "Description" "Local ceramic bypass; X7R dielectric; verify effective capacitance at bias" (at 254 76.2 0) (effects (font (size 1 1)) (hide yes)))
(pin "1")
(pin "2"))
(wire (pts (xy 248.92 76.2) (xy 241.3 76.2)) (stroke (width 0.1524) (type default)))
(global_label "+5V" (shape passive) (at 241.3 76.2 0) (effects (font (size 0.95 0.95)) (justify right)) (property "Intersheetrefs" "${INTERSHEET_REFS}" (at 241.3 76.2 0) (effects (font (size 1 1)) (hide yes))))
(wire (pts (xy 259.08 76.2) (xy 266.7 76.2)) (stroke (width 0.1524) (type default)))
(global_label "GND" (shape passive) (at 266.7 76.2 180) (effects (font (size 0.95 0.95)) (justify left)) (property "Intersheetrefs" "${INTERSHEET_REFS}" (at 266.7 76.2 0) (effects (font (size 1 1)) (hide yes))))
(symbol (lib_id "Pump:C3") (at 355.6 76.2 0) (unit 1)
(exclude_from_sim no) (in_bom yes) (on_board yes) (dnp no)
(property "Reference" "C3" (at 355.6 68.58 0) (effects (font (size 1.27 1.27))))
(property "Value" "22uF 16V X7R" (at 355.6 71.12 0) (effects (font (size 1.05 1.05))))
(property "Footprint" "Capacitor_SMD:C_1210_3225Metric" (at 355.6 76.2 0) (effects (font (size 1 1)) (hide yes)))
(property "Datasheet" "https://product.tdk.com/info/en/documents/chara_sheet/c3225x7r1c226m250ac.pdf" (at 355.6 76.2 0) (effects (font (size 1 1)) (hide yes)))
(property "MPN" "C3225X7R1C226M250AC" (at 355.6 76.2 0) (effects (font (size 1 1)) (hide yes)))
(property "Description" "TDK 1210, 22 uF, 16 V X7R, 20%. Buck VIN bypass. Verify at least 10 uF effective at operating bias and temperature." (at 355.6 76.2 0) (effects (font (size 1 1)) (hide yes)))
(pin "1")
(pin "2"))
(wire (pts (xy 350.52 76.2) (xy 342.9 76.2)) (stroke (width 0.1524) (type default)))
(global_label "+5V" (shape passive) (at 342.9 76.2 0) (effects (font (size 0.95 0.95)) (justify right)) (property "Intersheetrefs" "${INTERSHEET_REFS}" (at 342.9 76.2 0) (effects (font (size 1 1)) (hide yes))))
(wire (pts (xy 360.68 76.2) (xy 368.3 76.2)) (stroke (width 0.1524) (type default)))
(global_label "GND" (shape passive) (at 368.3 76.2 180) (effects (font (size 0.95 0.95)) (justify left)) (property "Intersheetrefs" "${INTERSHEET_REFS}" (at 368.3 76.2 0) (effects (font (size 1 1)) (hide yes))))
(symbol (lib_id "Pump:C4") (at 50.8 106.68 0) (unit 1)
(exclude_from_sim no) (in_bom yes) (on_board yes) (dnp no)
(property "Reference" "C4" (at 50.8 99.06 0) (effects (font (size 1.27 1.27))))
(property "Value" "100nF 50V X7R" (at 50.8 101.6 0) (effects (font (size 1.05 1.05))))
(property "Footprint" "Capacitor_SMD:C_0805_2012Metric" (at 50.8 106.68 0) (effects (font (size 1 1)) (hide yes)))
(property "Datasheet" "" (at 50.8 106.68 0) (effects (font (size 1 1)) (hide yes)))
(property "MPN" "Generic 100nF 50V X7R 0805" (at 50.8 106.68 0) (effects (font (size 1 1)) (hide yes)))
(property "Description" "Buck high-frequency input bypass directly at VIN/PGND" (at 50.8 106.68 0) (effects (font (size 1 1)) (hide yes)))
(pin "1")
(pin "2"))
(wire (pts (xy 45.72 106.68) (xy 38.1 106.68)) (stroke (width 0.1524) (type default)))
(global_label "+5V" (shape passive) (at 38.1 106.68 0) (effects (font (size 0.95 0.95)) (justify right)) (property "Intersheetrefs" "${INTERSHEET_REFS}" (at 38.1 106.68 0) (effects (font (size 1 1)) (hide yes))))
(wire (pts (xy 55.88 106.68) (xy 63.5 106.68)) (stroke (width 0.1524) (type default)))
(global_label "GND" (shape passive) (at 63.5 106.68 180) (effects (font (size 0.95 0.95)) (justify left)) (property "Intersheetrefs" "${INTERSHEET_REFS}" (at 63.5 106.68 0) (effects (font (size 1 1)) (hide yes))))
(symbol (lib_id "Pump:U2") (at 152.4 109.22 0) (unit 1)
(exclude_from_sim no) (in_bom yes) (on_board yes) (dnp no)
(property "Reference" "U2" (at 152.4 95.25 0) (effects (font (size 1.27 1.27))))
(property "Value" "TPS62162 3V3 1A" (at 152.4 97.79 0) (effects (font (size 1.05 1.05))))
(property "Footprint" "Package_SON:Texas_DSG0008A_WSON-8-1EP_2x2mm_P0.5mm_EP0.9x1.6mm" (at 152.4 109.22 0) (effects (font (size 1 1)) (hide yes)))
(property "Datasheet" "https://www.ti.com/lit/ds/symlink/tps62160.pdf" (at 152.4 109.22 0) (effects (font (size 1 1)) (hide yes)))
(property "MPN" "TPS62162DSGR" (at 152.4 109.22 0) (effects (font (size 1 1)) (hide yes)))
(property "Description" "Fixed3.3V buck; FB to AGND, VOS Kelvin to output capacitor. Solder EP to GND; two external0.65/0.30mm GND vias, no holes in SMT land." (at 152.4 109.22 0) (effects (font (size 1 1)) (hide yes)))
(pin "1")
(pin "2")
(pin "3")
(pin "4")
(pin "5")
(pin "6")
(pin "7")
(pin "8")
(pin "9"))
(wire (pts (xy 132.08 104.14) (xy 124.46 104.14)) (stroke (width 0.1524) (type default)))
(global_label "GND" (shape passive) (at 124.46 104.14 0) (effects (font (size 0.95 0.95)) (justify right)) (property "Intersheetrefs" "${INTERSHEET_REFS}" (at 124.46 104.14 0) (effects (font (size 1 1)) (hide yes))))
(wire (pts (xy 132.08 106.68) (xy 124.46 106.68)) (stroke (width 0.1524) (type default)))
(global_label "+5V" (shape passive) (at 124.46 106.68 0) (effects (font (size 0.95 0.95)) (justify right)) (property "Intersheetrefs" "${INTERSHEET_REFS}" (at 124.46 106.68 0) (effects (font (size 1 1)) (hide yes))))
(wire (pts (xy 132.08 109.22) (xy 124.46 109.22)) (stroke (width 0.1524) (type default)))
(global_label "+5V" (shape passive) (at 124.46 109.22 0) (effects (font (size 0.95 0.95)) (justify right)) (property "Intersheetrefs" "${INTERSHEET_REFS}" (at 124.46 109.22 0) (effects (font (size 1 1)) (hide yes))))
(wire (pts (xy 132.08 111.76) (xy 124.46 111.76)) (stroke (width 0.1524) (type default)))
(global_label "GND" (shape passive) (at 124.46 111.76 0) (effects (font (size 0.95 0.95)) (justify right)) (property "Intersheetrefs" "${INTERSHEET_REFS}" (at 124.46 111.76 0) (effects (font (size 1 1)) (hide yes))))
(wire (pts (xy 132.08 114.3) (xy 124.46 114.3)) (stroke (width 0.1524) (type default)))
(global_label "GND" (shape passive) (at 124.46 114.3 0) (effects (font (size 0.95 0.95)) (justify right)) (property "Intersheetrefs" "${INTERSHEET_REFS}" (at 124.46 114.3 0) (effects (font (size 1 1)) (hide yes))))
(wire (pts (xy 172.72 104.14) (xy 180.34 104.14)) (stroke (width 0.1524) (type default)))
(global_label "+3V3" (shape passive) (at 180.34 104.14 180) (effects (font (size 0.95 0.95)) (justify left)) (property "Intersheetrefs" "${INTERSHEET_REFS}" (at 180.34 104.14 0) (effects (font (size 1 1)) (hide yes))))
(wire (pts (xy 172.72 106.68) (xy 180.34 106.68)) (stroke (width 0.1524) (type default)))
(global_label "BUCK_SW" (shape passive) (at 180.34 106.68 180) (effects (font (size 0.95 0.95)) (justify left)) (property "Intersheetrefs" "${INTERSHEET_REFS}" (at 180.34 106.68 0) (effects (font (size 1 1)) (hide yes))))
(no_connect (at 172.72 109.22))
(wire (pts (xy 172.72 111.76) (xy 180.34 111.76)) (stroke (width 0.1524) (type default)))
(global_label "GND" (shape passive) (at 180.34 111.76 180) (effects (font (size 0.95 0.95)) (justify left)) (property "Intersheetrefs" "${INTERSHEET_REFS}" (at 180.34 111.76 0) (effects (font (size 1 1)) (hide yes))))
(symbol (lib_id "Pump:L1") (at 254 106.68 0) (unit 1)
(exclude_from_sim no) (in_bom yes) (on_board yes) (dnp no)
(property "Reference" "L1" (at 254 99.06 0) (effects (font (size 1.27 1.27))))
(property "Value" "2.2uH" (at 254 101.6 0) (effects (font (size 1.05 1.05))))
(property "Footprint" "Inductor_SMD:L_Wuerth_MAPI-4030" (at 254 106.68 0) (effects (font (size 1 1)) (hide yes)))
(property "Datasheet" "https://www.we-online.com/components/products/datasheet/74438357022.pdf" (at 254 106.68 0) (effects (font (size 1 1)) (hide yes)))
(property "MPN" "74438357022" (at 254 106.68 0) (effects (font (size 1 1)) (hide yes)))
(property "Description" "Wuerth WE-MAPI 4030; 4.1x4.1x3.1 mm, 2.2 uH, 4.6 A saturation at 10% drop, max 26 mOhm DCR" (at 254 106.68 0) (effects (font (size 1 1)) (hide yes)))
(pin "1")
(pin "2"))
(wire (pts (xy 248.92 106.68) (xy 241.3 106.68)) (stroke (width 0.1524) (type default)))
(global_label "BUCK_SW" (shape passive) (at 241.3 106.68 0) (effects (font (size 0.95 0.95)) (justify right)) (property "Intersheetrefs" "${INTERSHEET_REFS}" (at 241.3 106.68 0) (effects (font (size 1 1)) (hide yes))))
(wire (pts (xy 259.08 106.68) (xy 266.7 106.68)) (stroke (width 0.1524) (type default)))
(global_label "+3V3" (shape passive) (at 266.7 106.68 180) (effects (font (size 0.95 0.95)) (justify left)) (property "Intersheetrefs" "${INTERSHEET_REFS}" (at 266.7 106.68 0) (effects (font (size 1 1)) (hide yes))))
(symbol (lib_id "Pump:C5") (at 355.6 106.68 0) (unit 1)
(exclude_from_sim no) (in_bom yes) (on_board yes) (dnp no)
(property "Reference" "C5" (at 355.6 99.06 0) (effects (font (size 1.27 1.27))))
(property "Value" "22uF 16V X7R" (at 355.6 101.6 0) (effects (font (size 1.05 1.05))))
(property "Footprint" "Capacitor_SMD:C_1210_3225Metric" (at 355.6 106.68 0) (effects (font (size 1 1)) (hide yes)))
(property "Datasheet" "https://product.tdk.com/info/en/documents/chara_sheet/c3225x7r1c226m250ac.pdf" (at 355.6 106.68 0) (effects (font (size 1 1)) (hide yes)))
(property "MPN" "C3225X7R1C226M250AC" (at 355.6 106.68 0) (effects (font (size 1 1)) (hide yes)))
(property "Description" "TDK 1210, 22 uF, 16 V X7R, 20%. Buck output bypass at the VOS sense point. Verify filter stability and rail load steps." (at 355.6 106.68 0) (effects (font (size 1 1)) (hide yes)))
(pin "1")
(pin "2"))
(wire (pts (xy 350.52 106.68) (xy 342.9 106.68)) (stroke (width 0.1524) (type default)))
(global_label "+3V3" (shape passive) (at 342.9 106.68 0) (effects (font (size 0.95 0.95)) (justify right)) (property "Intersheetrefs" "${INTERSHEET_REFS}" (at 342.9 106.68 0) (effects (font (size 1 1)) (hide yes))))
(wire (pts (xy 360.68 106.68) (xy 368.3 106.68)) (stroke (width 0.1524) (type default)))
(global_label "GND" (shape passive) (at 368.3 106.68 180) (effects (font (size 0.95 0.95)) (justify left)) (property "Intersheetrefs" "${INTERSHEET_REFS}" (at 368.3 106.68 0) (effects (font (size 1 1)) (hide yes))))
(symbol (lib_id "Pump:C6") (at 50.8 142.24 0) (unit 1)
(exclude_from_sim no) (in_bom yes) (on_board yes) (dnp no)
(property "Reference" "C6" (at 50.8 134.62 0) (effects (font (size 1.27 1.27))))
(property "Value" "100nF 50V X7R" (at 50.8 137.16 0) (effects (font (size 1.05 1.05))))
(property "Footprint" "Capacitor_SMD:C_0805_2012Metric" (at 50.8 142.24 0) (effects (font (size 1 1)) (hide yes)))
(property "Datasheet" "" (at 50.8 142.24 0) (effects (font (size 1 1)) (hide yes)))
(property "MPN" "Generic 100nF 50V X7R 0805" (at 50.8 142.24 0) (effects (font (size 1 1)) (hide yes)))
(property "Description" "Local 3.3 V rail bypass" (at 50.8 142.24 0) (effects (font (size 1 1)) (hide yes)))
(pin "1")
(pin "2"))
(wire (pts (xy 45.72 142.24) (xy 38.1 142.24)) (stroke (width 0.1524) (type default)))
(global_label "+3V3" (shape passive) (at 38.1 142.24 0) (effects (font (size 0.95 0.95)) (justify right)) (property "Intersheetrefs" "${INTERSHEET_REFS}" (at 38.1 142.24 0) (effects (font (size 1 1)) (hide yes))))
(wire (pts (xy 55.88 142.24) (xy 63.5 142.24)) (stroke (width 0.1524) (type default)))
(global_label "GND" (shape passive) (at 63.5 142.24 180) (effects (font (size 0.95 0.95)) (justify left)) (property "Intersheetrefs" "${INTERSHEET_REFS}" (at 63.5 142.24 0) (effects (font (size 1 1)) (hide yes))))
(symbol (lib_id "Pump:R2") (at 152.4 142.24 0) (unit 1)
(exclude_from_sim no) (in_bom yes) (on_board yes) (dnp no)
(property "Reference" "R2" (at 152.4 134.62 0) (effects (font (size 1.27 1.27))))
(property "Value" "33R 1% 2W MINIMUM LOAD" (at 152.4 137.16 0) (effects (font (size 1.05 1.05))))
(property "Footprint" "Resistor_SMD:R_2512_6332Metric" (at 152.4 142.24 0) (effects (font (size 1 1)) (hide yes)))
(property "Datasheet" "https://www.bourns.com/docs/product-datasheets/crm.pdf" (at 152.4 142.24 0) (effects (font (size 1 1)) (hide yes)))
(property "MPN" "CRM2512-FX-33R0ELF" (at 152.4 142.24 0) (effects (font (size 1 1)) (hide yes)))
(property "Description" "Bourns 2512 thick-film 33 ohm 1%, 2 W at 70 C with 300 mm2 combined solder-pad/trace copper per datasheet; permanent 5 V minimum-load resistor, 0.677-0.844 W at 4.75-5.25 V including 1% tolerance. Reserve copper area and keep away from probes, precision meter components, antenna module and electrolytics. Revised module local ambient limit 50 C." (at 152.4 142.24 0) (effects (font (size 1 1)) (hide yes)))
(pin "1")
(pin "2"))
(wire (pts (xy 147.32 142.24) (xy 139.7 142.24)) (stroke (width 0.1524) (type default)))
(global_label "+5V" (shape passive) (at 139.7 142.24 0) (effects (font (size 0.95 0.95)) (justify right)) (property "Intersheetrefs" "${INTERSHEET_REFS}" (at 139.7 142.24 0) (effects (font (size 1 1)) (hide yes))))
(wire (pts (xy 157.48 142.24) (xy 165.1 142.24)) (stroke (width 0.1524) (type default)))
(global_label "GND" (shape passive) (at 165.1 142.24 180) (effects (font (size 0.95 0.95)) (justify left)) (property "Intersheetrefs" "${INTERSHEET_REFS}" (at 165.1 142.24 0) (effects (font (size 1 1)) (hide yes)))))
